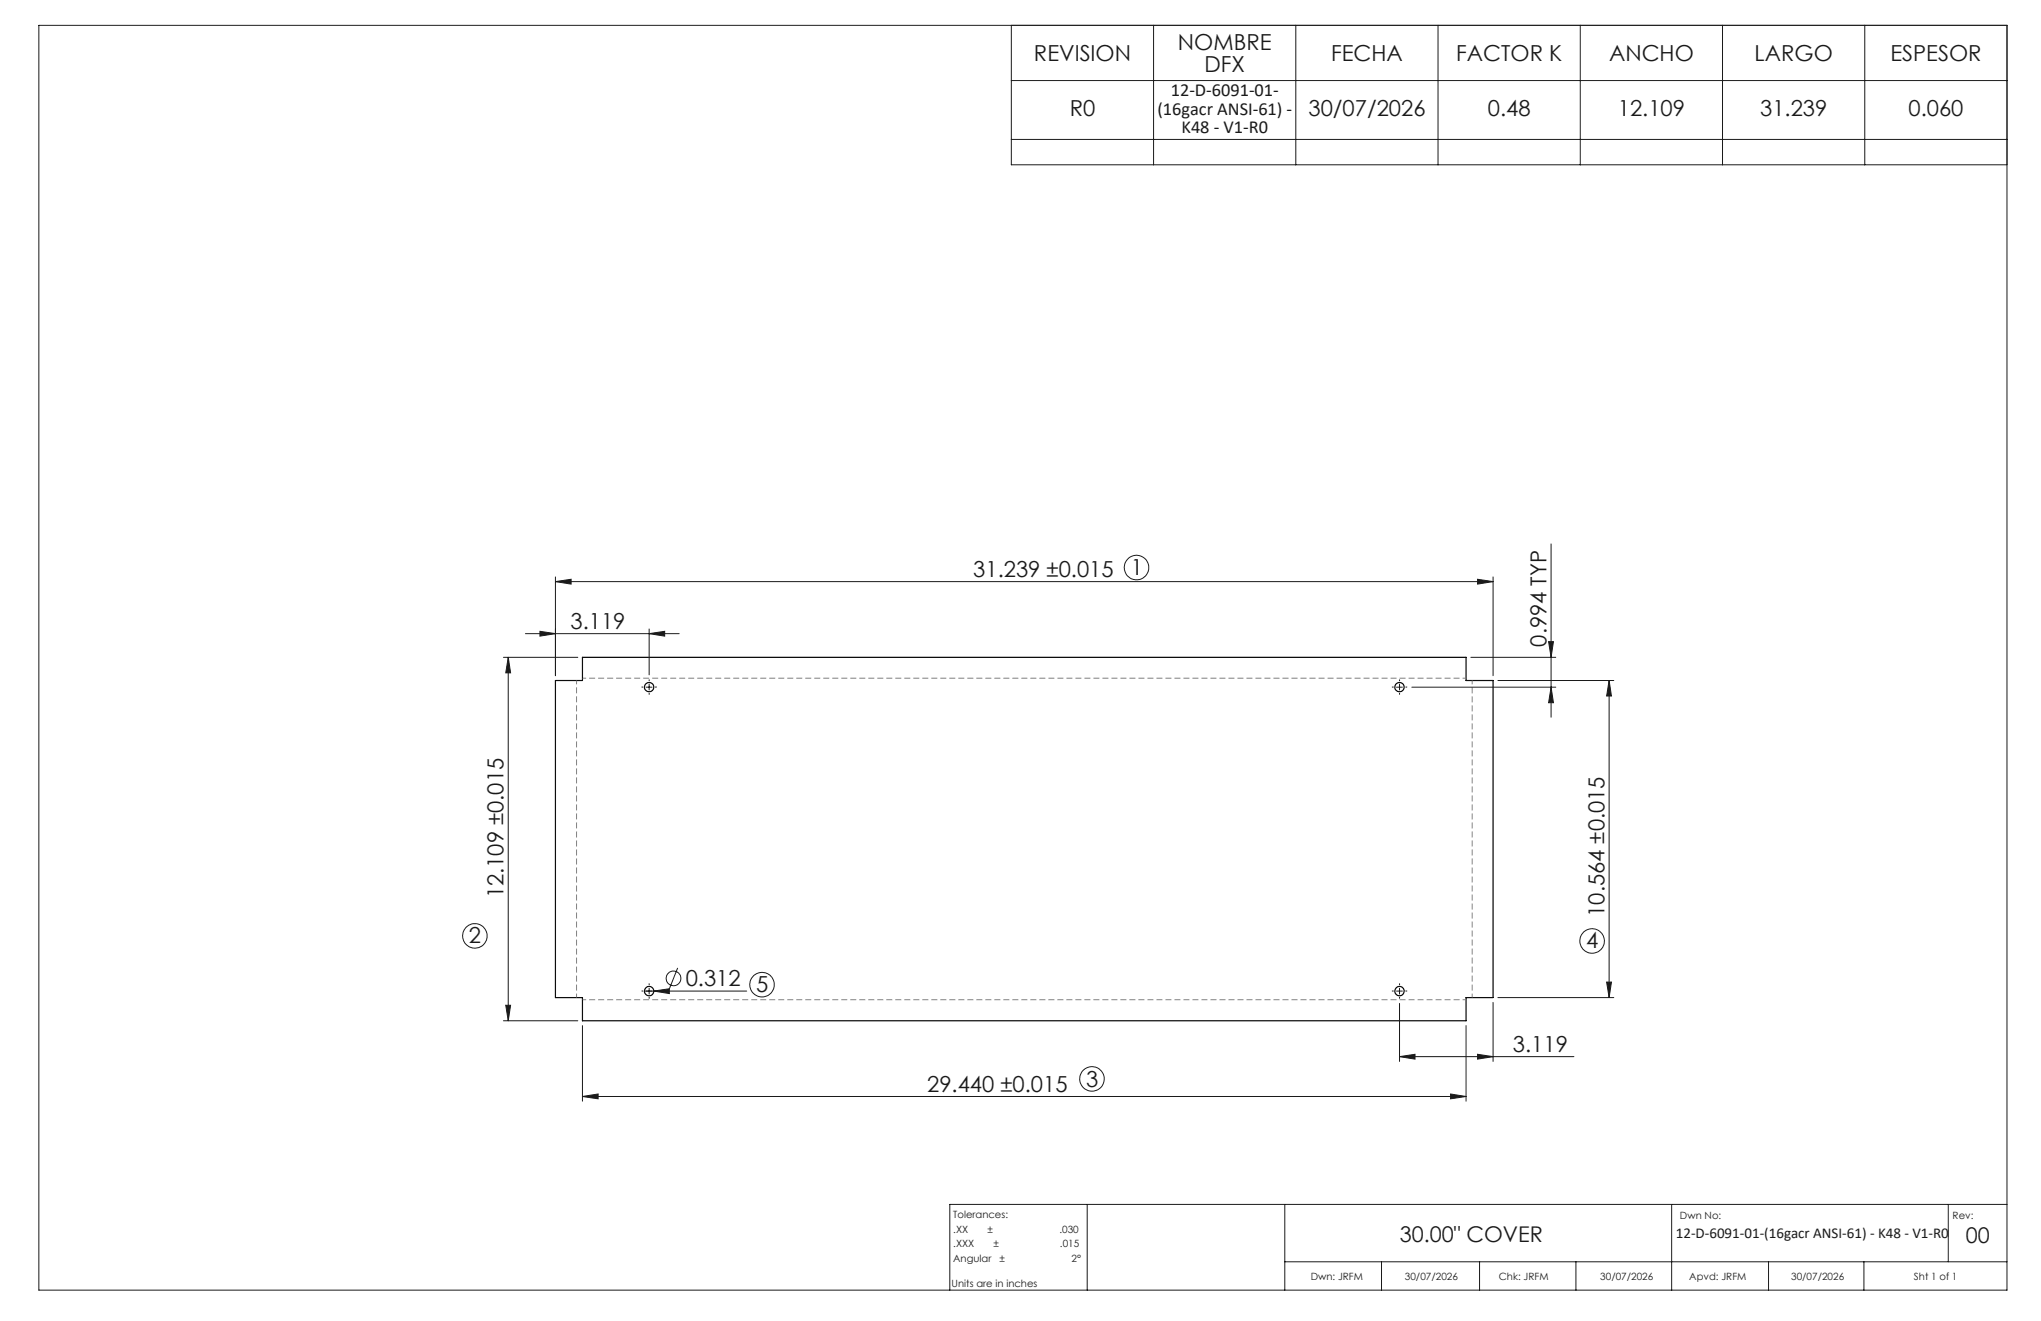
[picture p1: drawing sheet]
<svg xmlns="http://www.w3.org/2000/svg" width="432mm" height="279mm" viewBox="0 0 432 279" stroke-linecap="round" stroke-linejoin="round" font-family="sans-serif">
<g fill="none" stroke="#191924" stroke-width=".21">
<path d="M8.2 5.4h416.4v267.5h-416.4zM214 5.4v29.5h210.6M214 17h210.6M244.1 5.4v29.5M274.1 5.4v29.5M304.2 5.4v29.5M334.3 5.4v29.5M364.4 5.4v29.5M394.5 5.4v29.5M214 29.5h210.6M328.2 115v36.7M106.5 139h15.7"/>
<path d="M107.5 139l.5 3.3h-1zM107.5 139v76.9M111.2 134h32.5M114.2 133.5l3.3 .5-3.3 .5zM117.5 123l3.3-.5v1zM117.5 122v20.9M117.5 123h198.4M137.3 134l3.3-.5v1zM137.3 133v9.7M311.2 139h17.9M312.6 122.5l3.3 .5-3.3 .5zM315.9 122v20.9"/>
<path d="M327.6 135.7h1l-.4 3.3zM136.7 145.3h1.2M137.3 144.7v1.2M295.5 145.3h1.2M296.1 144.7v1.2M298.7 145.3h30.4M316.9 143.9h24.5M328.2 145.3l.4 3.3h-1zM340.4 143.9l.5 3.3h-1zM340.4 143.9v67.1M106.5 215.9h15.7M107 212.6h1l-.5 3.3z"/>
<path d="M123.2 216.9v16M136.3 209.6h21.7M137.3 209v1.3M138.3 209.6l3.3-.5v1zM143.4 204.7l-1.8 4.5M295.5 209.6h1.2M296.1 209v1.3M296.1 212.2v12.3M310.2 216.9v16M315.9 212v12.5M316.9 211h24.5M339.9 207.7h1l-.5 3.3z"/>
<path d="M123.2 231.9l3.3-.5v1zM123.2 231.9h187M296.1 223.5l3.3-.5v1zM296.1 223.5h36.9M306.9 231.4l3.3 .5-3.3 .5zM312.6 223l3.3 .5-3.3 .5zM230 254.7v18.2M271.8 254.7v18.2M353.7 254.7v18.2M412.2 254.7v12.2M424.6 254.7h-223.7v18.2M271.8 266.9h152.8"/>
<path d="M292.3 266.9v6M313 266.9v6M333.4 266.9v6M374.2 266.9v6M394.3 266.9v6"/>
<circle cx="240.4" cy="120.1" r="2.6"/>
<circle cx="100.5" cy="197.9" r="2.6"/>
<circle cx="336.8" cy="199" r="2.59"/>
<circle cx="142.5" cy="206.9" r="1.55"/>
<circle cx="161.2" cy="208.3" r="2.59"/>
<circle cx="231" cy="228.2" r="2.59"/>
</g>
<g fill="none" stroke="#000" stroke-width=".25">
<path d="M117.5 143.9h5.7v-4.9h187v4.9h5.7v67.1h-5.7v4.9h-187v-4.9h-5.7z"/>
<circle cx="137.3" cy="145.3" r=".99"/>
<circle cx="296.1" cy="145.3" r=".99"/>
<circle cx="137.3" cy="209.6" r=".99"/>
<circle cx="296.1" cy="209.6" r=".99"/>
</g>
<g fill="none" stroke="#191924" stroke-width=".21" stroke-dasharray="15.2 1.3 1.3 1.3" stroke-linecap="butt">
<path d="M136.1 145.3h-.4M137.3 146.6v.3M137.3 144.1v-.4M138.6 145.3h.4M294.8 145.3h-.3M296.1 146.6v.3M296.1 144.1v-.4M297.3 145.3h.4M136.1 209.6h-.4M137.3 210.9v.3M137.3 208.4v-.4M138.6 209.6h.4"/>
<path d="M294.8 209.6h-.3M296.1 210.9v.3M296.1 208.4v-.4M297.3 209.6h.4"/>
</g>
<path d="M310.2 143.4h-187M123.2 211.5h187" fill="none" stroke="#808080" stroke-width=".21" stroke-dasharray="1.3 .6" stroke-dashoffset=".5" stroke-linecap="butt"/>
<path d="M122 143.9v67.1M311.5 211v-67.1" fill="none" stroke="#808080" stroke-width=".21" stroke-dasharray="1.3 .6" stroke-dashoffset=".4" stroke-linecap="butt"/>
<g fill="#191924">
<path d="M138.3 209.6l3.3-.5v1z"/>
<path d="M117.5 123l3.3-.5v1zM312.6 122.5l3.3 .5-3.3 .5zM114.2 133.5l3.3 .5-3.3 .5zM137.3 134l3.3-.5v1z"/>
<path d="M123.2 231.9l3.3-.5v1zM306.9 231.4l3.3 .5-3.3 .5z"/>
<path d="M312.6 223l3.3 .5-3.3 .5zM296.1 223.5l3.3-.5v1z"/>
<path d="M339.9 207.7h1l-.5 3.3zM340.4 143.9l.5 3.3h-1z"/>
<path d="M107.5 139l.5 3.3h-1zM107 212.6h1l-.5 3.3zM327.6 135.7h1l-.4 3.3zM328.2 145.3l.4 3.3h-1z"/>
</g>
<g font-size="4.7" fill="#191924">
<text x="249.2" y="10.6">NOMBRE</text>
<text x="218.8" y="12.9">REVISION</text>
<text x="254.8" y="15.1">DFX</text>
<text x="281.6" y="12.9">FECHA</text>
<text x="308.1" y="12.9">FACTOR K</text>
<text x="340.4" y="12.9">ANCHO</text>
<text x="371.2" y="12.9">LARGO</text>
<text x="399.9" y="12.9">ESPESOR</text>
<text x="226.3" y="24.5">R0</text>
<text x="276.8" y="24.5">30/07/2026</text>
<text x="314.8" y="24.5">0.48</text>
<text x="342.3" y="24.5">12.109</text>
<text x="372.4" y="24.5">31.239</text>
<text x="403.8" y="24.5">0.060</text>
<text x="205.9" y="122">31.239 ±0.015</text>
<text x="239.2" y="121.6">1</text>
<text x="120.7" y="133">3.119</text>
<text x="327.2" y="136.8" transform="rotate(-90 327.2 136.8)">0.994 TYP</text>
<text x="106.5" y="190" transform="rotate(-90 106.5 190)">12.109 ±0.015</text>
<text x="339.4" y="193.9" transform="rotate(-90 339.4 193.9)">10.564 ±0.015</text>
<text x="99.2" y="199.5">2</text>
<text x="335.6" y="200.6">4</text>
<text x="145.1" y="208.6">0.312</text>
<text x="160" y="209.8">5</text>
<text x="320.1" y="222.5">3.119</text>
<text x="196.2" y="230.9">29.440 ±0.015</text>
<text x="229.8" y="229.8">3</text>
</g>
<g font-size="4.6" fill="#191924">
<text x="296.1" y="262.7">30.00&quot; COVER</text>
<text x="415.9" y="263">00</text>
</g>
<g font-size="3.9" fill="#191924">
<text x="247.7" y="20.3">12-D-6091-01-</text>
<text x="244.9" y="24.2">(16gacr ANSI-61) -</text>
<text x="250" y="28.1">K48 - V1-R0</text>
</g>
<text font-size="3.2" fill="#191924" x="354.5" y="261.8">12-D-6091-01-(16gacr ANSI-61) - K48 - V1-R0</text>
<g font-size="2.1" fill="#191924">
<text x="201.7" y="257.6">Tolerances:</text>
<text x="355.4" y="257.8">Dwn No:</text>
<text x="413.1" y="257.8">Rev:</text>
<text x="201.7" y="260.7">.XX</text>
<text x="201.7" y="263.9">.XXX</text>
<text x="208.9" y="260.7">±</text>
<text x="210.2" y="263.9">±</text>
<text x="224.1" y="260.7">.030</text>
<text x="224.3" y="263.9">.015</text>
<text x="201.7" y="267">Angular</text>
<text x="211.5" y="267">±</text>
<text x="226.7" y="267">2°</text>
<text x="201.3" y="272.3">Units are in inches</text>
<text x="277.3" y="270.7">Dwn: JRFM</text>
<text x="297.2" y="270.7">30/07/2026</text>
<text x="317.1" y="270.7">Chk: JRFM</text>
<text x="338.6" y="270.7">30/07/2026</text>
<text x="357.4" y="270.7">Apvd: JRFM</text>
<text x="378.9" y="270.7">30/07/2026</text>
<text x="404.9" y="270.7">Sht 1 of 1</text>
</g>
</svg>
